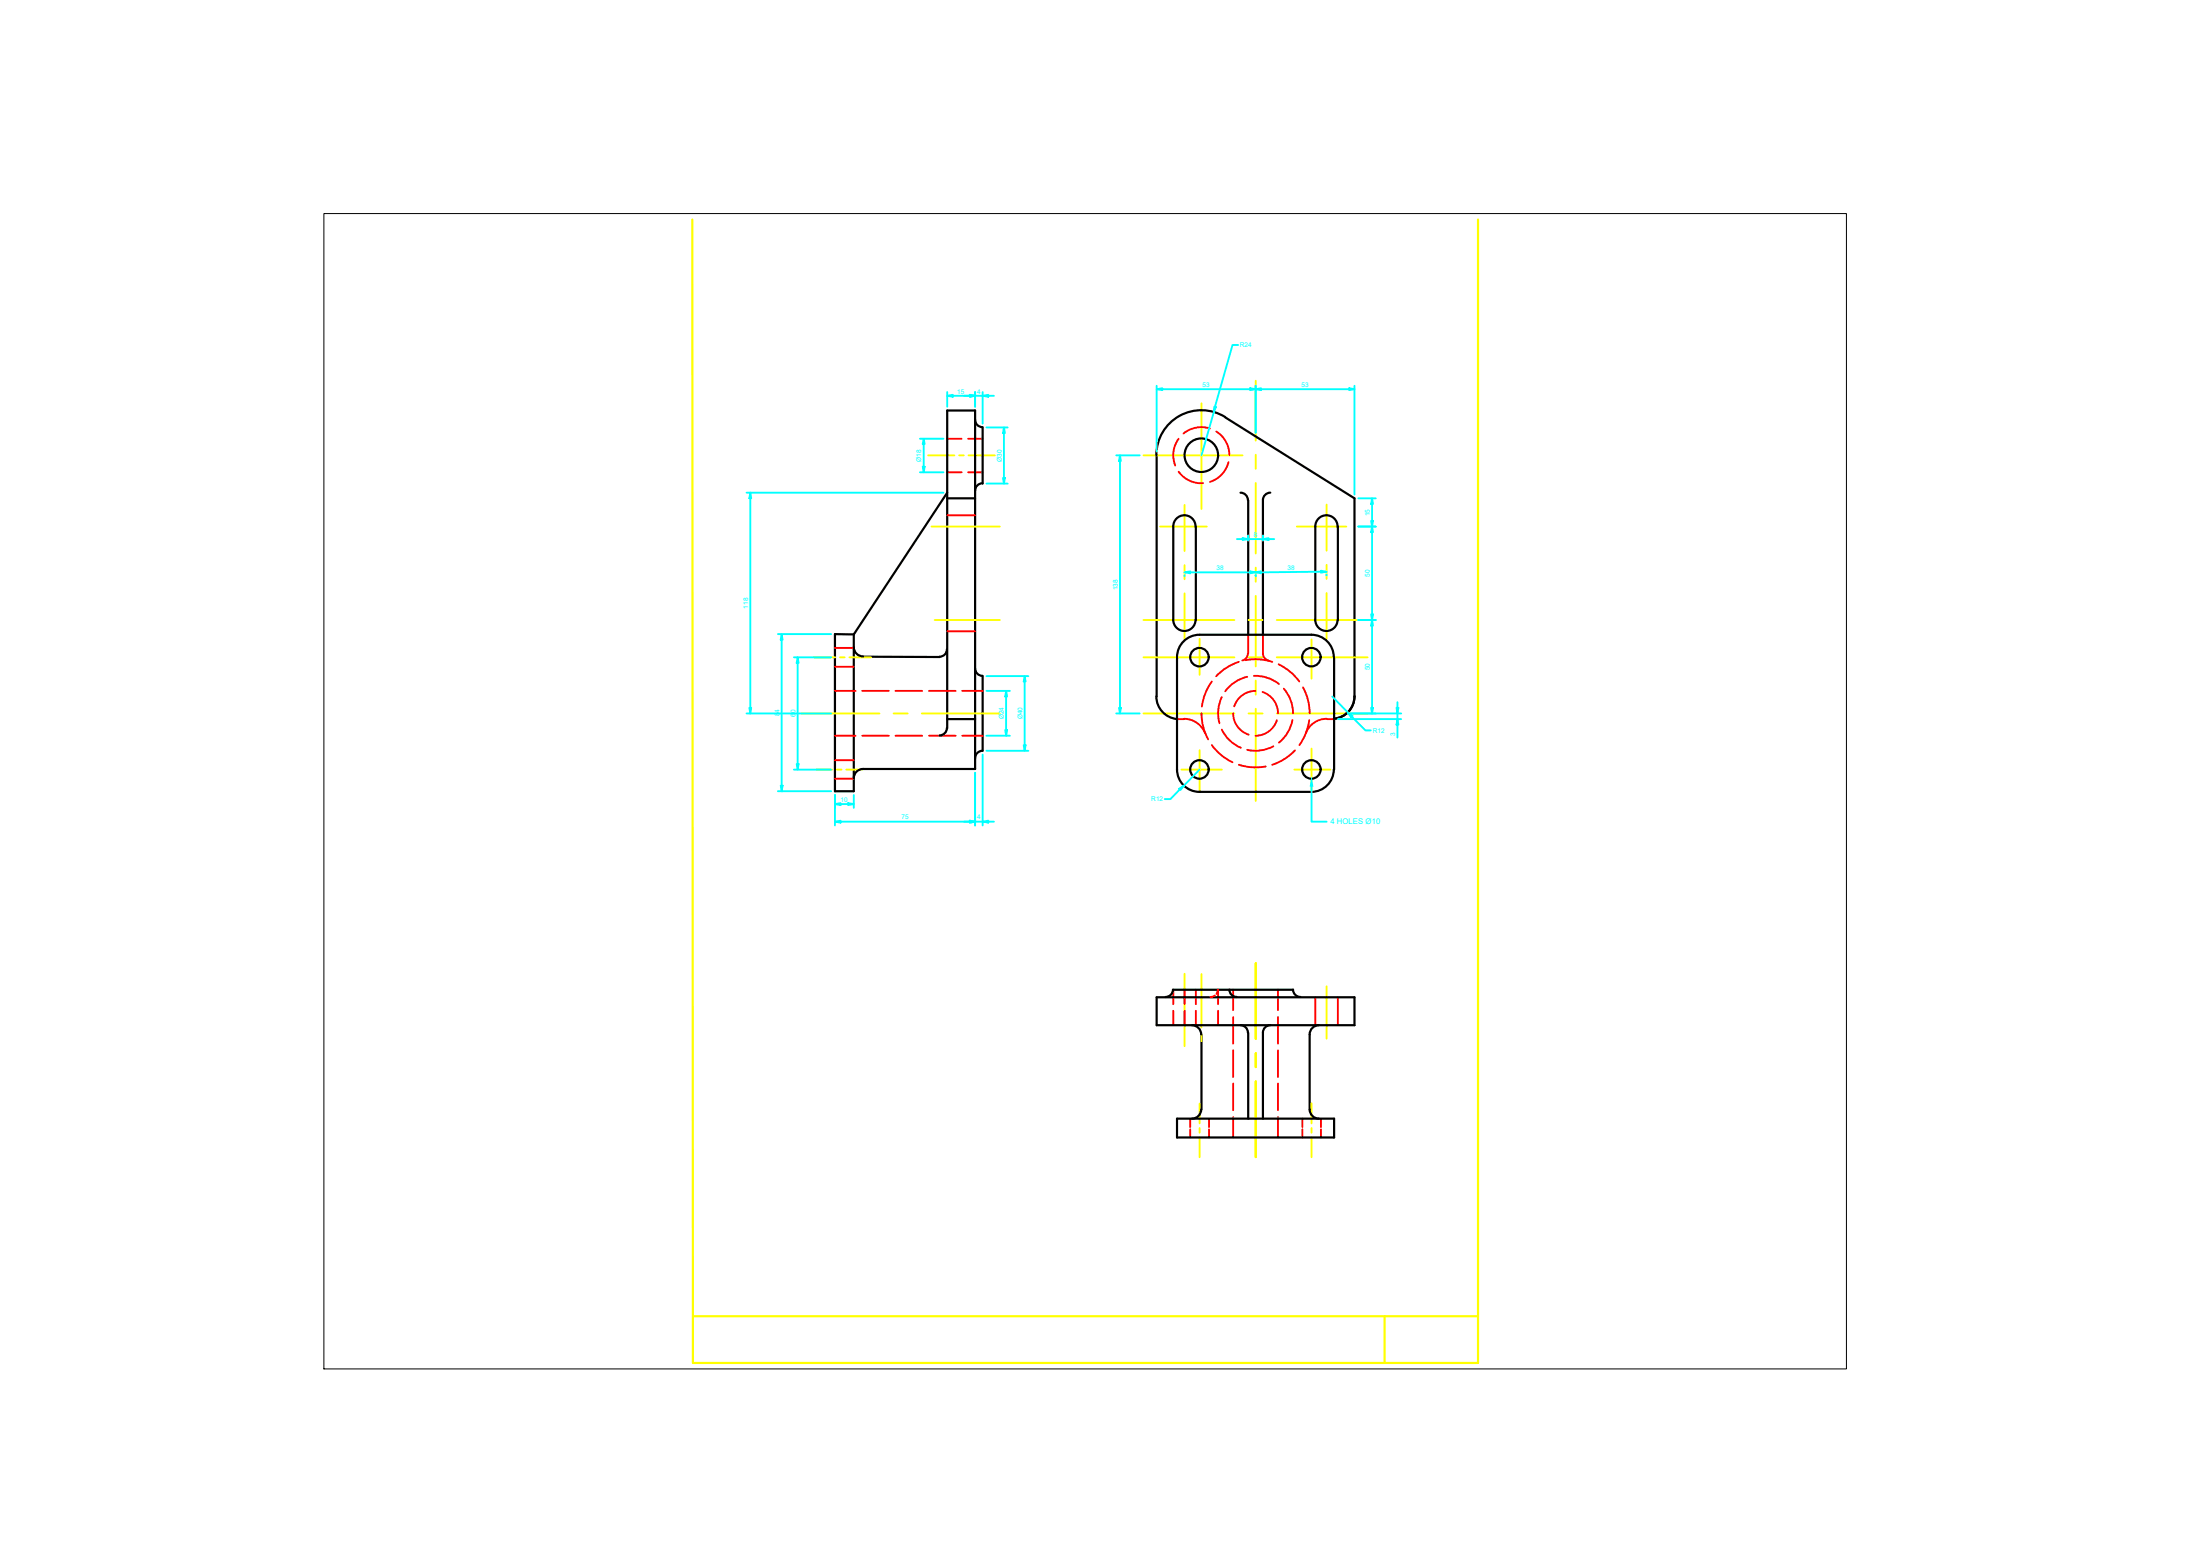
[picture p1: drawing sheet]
<svg xmlns="http://www.w3.org/2000/svg" width="297mm" height="210mm" viewBox="0 0 297 210" stroke-linecap="round" stroke-linejoin="round" font-family="sans-serif">
<!-- layer: BORDER -->
<path d="M93.5 29.6l.1 154.4h106v-154.4M93.6 177.7h106M186.9 177.7v6.3" fill="none" stroke="#ff0" stroke-width=".3"/>
<!-- layer: CL -->
<g fill="none" stroke="#ff0" stroke-width=".25">
<path d="M162.2 54.4v14.3M169.5 51.4v8.1M125.3 61.5h3.6M125.8 71.1h9.2M129.5 61.5h.6M130.8 61.5h3.5M154.4 61.5h13.4M156.6 71.1h6.3M159.9 68.2v6.2M159.9 76.3v1.9M169.5 61.4v1.9M169.5 65.2v9.5"/>
<path d="M169.5 76.6v1.9M175.1 71.1h6.7M179.1 68.1v6.2M179.1 76.2v1.9M108.2 96.3h10.5M109.9 88.7h2.9M113.4 88.7h.6M114.7 88.7h2.9M120.7 96.3h1.9M124.5 96.3h10.5M126.2 83.7h8.8M154.4 96.3h12.3"/>
<path d="M154.4 83.7h12.3M154.4 88.7h12.3M159.9 80.1v6.2M162 86.2v4.9M168.6 96.3h1.9M168.6 83.7h1.9M168.6 88.7h1.9M169.5 95.7v12.4M169.5 80.4v9.6M169.5 91.9v1.9M172.4 96.3h12.3M172.4 83.7h12.3"/>
<path d="M172.4 88.7h12.3M177.1 86.3v5.3M179.1 80.1v6.2M110.2 103.9h2.2M113 103.9h.6M114.3 103.9h2.1M159.5 103.9h5.5M162 101.3v5.6M174.8 103.9h4.8M177.1 101v5.9M159.9 131.4v9.8M162.2 131.5v7.2"/>
<path d="M162.2 139.7v.8M169.5 130v10.3M179.1 133.1v7.1M162 149v2.6M162 152.3v.6M162 153.5v2.7M169.5 142.2v1.9M169.5 146v10.2M177.1 148.9v2.7M177.1 152.3v.6M177.1 153.5v2.7"/>
</g>
<!-- layer: HL -->
<g fill="none" stroke="#f00" stroke-width=".25">
<path d="M127.9 59.2h1.9M130.7 59.2h2M159.1 59.2a3.8 3.8 0 0 0-.4 3.6M163.4 57.8a3.8 3.8 0 0 0-3.6 .7M164.2 58.2a3.8 3.8 0 0 1 1.8 3.2M127.9 63.8h1.9M127.9 69.6h3.8M130.7 63.8h2M159.1 63.7a3.8 3.8 0 0 0 3.3 1.5M165.9 62.4a3.8 3.8 0 0 1-2.5 2.7M112.7 93.3h2.8M112.7 90h2.6"/>
<path d="M112.7 87.5h2.6M112.7 99.3h2.8M116.4 93.3h3.6M116.4 99.3h3.6M120.9 93.3h3.6M120.9 99.3h3.6M125.4 93.3h3.6M125.4 99.3h3.6M127.9 85.2h3.8M129.9 93.3h2.8M129.9 99.3h2.8M158.9 97.1h1"/>
<path d="M159.9 97a3 3 0 0 1 2.8 1.9M162.2 96.3a7.3 7.3 0 0 0 .9 3.5M163.6 92a7.3 7.3 0 0 0-1.3 3.4M165 94.1a5.1 5.1 0 0 0-.4 3.5M165 98.5a5.1 5.1 0 0 0 2.5 2.4M166.5 96.3a3 3 0 0 0 2.1 2.9M167.3 89.3a7.3 7.3 0 0 0-3.1 2M168.2 89.1a7.3 7.3 0 0 1 3.6 .2M168.4 91.4a5.1 5.1 0 0 0-3 1.9M168.5 88.2a.99 .99 0 0 1-.8 1M168.5 85.7v2.5M169.3 91.2a5.1 5.1 0 0 1 3.4 1.1"/>
<path d="M169.5 93.3a3 3 0 0 0-2.9 2.1M170.5 93.4a3 3 0 0 1 2.1 2.9M170.5 88.2a.99 .99 0 0 0 .8 1M170.5 85.7v2.5M172.4 97.2a3 3 0 0 1-2.9 2.1M172.6 89.7a7.3 7.3 0 0 1 2.8 2.3M173.3 93a5.1 5.1 0 0 1 1.3 3.3M174.5 97.2a5.1 5.1 0 0 1-1.8 3M175.9 92.8a7.3 7.3 0 0 1 .9 3.5M176.8 97.2a7.3 7.3 0 0 1-1.4 3.4M179.1 97a3 3 0 0 0-2.8 1.9M179.2 97.1h.9"/>
<path d="M112.7 102.6h2.6M112.7 105.1h2.6M163.6 100.6a7.3 7.3 0 0 0 2.8 2.3M167.3 103.2a7.3 7.3 0 0 0 3.6 .3M171.9 100.7a5.1 5.1 0 0 1-3.5 .5M174.8 101.3a7.3 7.3 0 0 1-3 1.9M158.4 133.6v2M158.4 136.4v2M159.9 133.6v2M159.9 136.4v2M161.5 133.6v2M161.5 136.4v2"/>
<path d="M164 134.4l-.6 .2M164.4 133.6l-.2 .6M164.5 133.6v2M164.5 136.4v2M166.5 133.6v2.8M166.5 137.3v3.6M172.6 133.6v2.8M172.6 137.3v3.6M177.6 134.6v3.8M180.6 134.6v3.8M160.7 151v1.1M160.7 152.4v1.1"/>
<path d="M163.2 151v1.1M163.2 152.4v1.1M166.5 141.8v3.6M166.5 146.3v3.6M166.5 150.8v2.7M172.6 141.8v3.6M172.6 146.3v3.6M172.6 150.8v2.7M175.9 151v1.1M175.9 152.4v1.1M178.4 151v1.1M178.4 152.4v1.1"/>
</g>
<!-- layer: SL -->
<g fill="none" stroke="#000" stroke-width=".3">
<path d="M131.7 56.7a.99 .99 0 0 0 1 1M132.7 57.7v7.6M165.4 56.3a6.1 6.1 0 0 0-9.3 5.1M165.4 56.3l17.5 11v26.7a3 3 0 0 1-2.8 3M127.9 67.3h3.8M127.9 66.5l-12.6 19.1M132.7 65.2a.99 .99 0 0 0-1 1M156.2 61.5v32.5M158.4 71.1v12.6a1.5 1.5 0 0 0 1.5 1.5 1.5 1.5 0 0 0 1.5-1.5M158.4 71.1a1.5 1.5 0 0 1 1.5-1.5 1.5 1.5 0 0 1 1.5 1.5M161.5 71.1v12.6M167.5 66.5a.99 .99 0 0 1 1 1"/>
<path d="M168.5 67.5v18.2M171.5 66.5a.99 .99 0 0 0-1 1v18.2M177.6 71.1v12.6a1.5 1.5 0 0 0 1.5 1.5 1.5 1.5 0 0 0 1.5-1.5M177.6 71.1a1.5 1.5 0 0 1 1.5-1.5 1.5 1.5 0 0 1 1.5 1.5M180.6 71.1v12.6M112.7 85.6h2.6v21.2h-2.6zM115.3 87.4a1.25 1.25 0 0 0 1.2 1.2M116.5 88.6l10.4 .1M127.8 87.7a.99 .99 0 0 1-.9 .9M127.8 98.3a.99 .99 0 0 1-.9 1M127.9 98.3v-42.9h3.8v48.4h-15.2M127.9 97.1h3.8"/>
<path d="M131.7 90.2a.99 .99 0 0 0 1 1M132.7 91.3v10M156.1 94a3.1 3.1 0 0 0 2.8 3.1M158.9 88.7a3 3 0 0 1 3-3h15.2a3 3 0 0 1 3 3M158.9 88.7v15.2M180.1 88.7v15.2M116.5 103.8a1.25 1.25 0 0 0-1.2 1.3M132.7 101.3a.99 .99 0 0 0-1 1M158.9 103.9a3 3 0 0 0 3 3h15.2a3 3 0 0 0 3-3M156.2 134.6h26.7v3.8h-26.7zM158.4 133.6a.99 .99 0 0 1-1 1M158.4 133.6h16.2"/>
<path d="M160.9 138.4a1.25 1.25 0 0 1 1.3 1.2M162.2 139.7v10.1M166 133.6a.99 .99 0 0 0 1 1M167.5 138.4a.99 .99 0 0 1 1 1M168.5 139.4v11.6M170.5 139.4v11.6M171.5 138.4a.99 .99 0 0 0-1 1M174.6 133.6a.99 .99 0 0 0 1 1M178.1 138.4a1.25 1.25 0 0 0-1.3 1.2v10.2a1.25 1.25 0 0 0 1.3 1.2M158.9 151h21.2v2.5h-21.2zM162.2 149.8a1.25 1.25 0 0 1-1.3 1.2"/>
<circle cx="162.2" cy="61.4" r="2.27"/>
<circle cx="161.9" cy="88.7" r="1.25"/>
<circle cx="177.1" cy="88.7" r="1.25"/>
<circle cx="161.9" cy="103.9" r="1.25"/>
<circle cx="177.1" cy="103.9" r="1.25"/>
</g>
<!-- layer: DIMENSION -->
<g fill="none" stroke="#0ff" stroke-width=".25">
<path d="M124.2 59.2h3.2M124.7 59.9v3.1M127.9 52.9v2M128.7 53.4h2.2M131.7 52.9v2M131.7 53.4h1M132.7 52.9v4.3M133.2 57.7h2.9M133.4 53.4h.8M135.6 58.5v6M156.2 52.1v8.9M156.9 52.5h11.9"/>
<path d="M163.9 55.7l-1.7 5.8M167.2 46.6h-.8l-2.4 8.3M169.5 52.1v6.3M170.3 52.5h11.9M182.9 52.1v14.7M100.8 66.5h26.6M101.3 67.3v28.2M124.2 63.8h3.2M133.2 65.3h2.9M150.7 61.5h3.2M151.2 62.2v33.3M159.9 77.8h.1"/>
<path d="M160.7 77.3h8.1M167 72.8h.8M168.5 72.3v.7M168.5 72.8h2M169.5 77.8h.1M170.5 72.3v.7M171.3 72.8h.7M178.4 77.2l-8.1 .1M179.1 77.7h.1M183.4 67.3h2.4M183.4 71.1h2.4M185.3 68v2.3"/>
<path d="M185.3 71.8v11.1M100.8 96.3h11.4M105 85.6h7.2M105.5 86.4v19.6M107.2 88.7h5M107.7 89.5v13.6M133.2 93.3h3.2M133.2 99.3h3.2M133.2 91.3h5.7M135.8 94v4.6M138.3 92v8.6M150.7 96.3h3.2"/>
<path d="M179.9 94l2.1 2.2M180.6 97.1h8.6M182.4 96.3h6.8M182.5 96.7l1.9 1.9h.7M183.4 83.7h2.4M185.3 84.5v11M188.7 94.8v.7M188.7 96.3v.8M188.7 97.8v1.8M105 106.8h7.2M107.2 103.9h5M112.7 107.3v4.1"/>
<path d="M113.5 108.5h1M113.5 110.9h17.4M115.3 107.3v1.8M131.7 104.3v7.1M131.7 110.9h1M132.7 101.9v9.5M133.2 101.3h5.7M133.4 110.9h.8M159.3 106.6l-1.3 1.3h-.7M162 103.9l-2.1 2.1M177.1 106.1v4.8h2"/>
</g>
<!-- layer: 0 -->
<g fill="none" stroke="#0ff" stroke-width=".25">
<path d="M124.7 59.2l.1 .7h-.2zM127.9 53.4l.8-.1v.3zM130.9 53.3l.8 .1-.8 .2zM132.7 53.4l.7-.1v.3zM135.6 57.7l.1 .8h-.3zM156.2 52.5l.7-.1v.3zM164 54.9h.2l-.3 .8zM168.8 52.4l.7 .1-.7 .2zM169.5 52.5l.8-.1v.3zM182.2 52.4l.7 .1-.7 .2zM101.3 66.5l.1 .8h-.2zM124.6 63h.2l-.1 .8z"/>
<path d="M135.4 64.5h.3l-.1 .8zM151.2 61.5l.1 .7h-.2zM159.9 77.3l.8-.2v.3zM167.8 72.6l.7 .2-.7 .1zM168.8 77.1l.7 .2-.7 .1zM169.5 77.3l.8-.2v.3zM170.5 72.8l.8-.2v.3zM178.4 77l.7 .2-.7 .1zM185.1 70.3h.3l-.1 .8zM185.3 67.3l.1 .7h-.3zM185.3 71.1l.1 .7h-.3zM101.2 95.5h.2l-.1 .8z"/>
<path d="M105.5 85.6l.2 .8h-.3zM107.7 88.7l.1 .8h-.2zM135.7 98.6h.3l-.2 .7zM135.8 93.3l.2 .7h-.3zM138.3 91.3l.2 .7h-.3zM151.1 95.5h.2l-.1 .8zM182 96.2l.6 .4-.2 .2zM185.1 82.9h.3l-.1 .8zM185.1 95.5h.3l-.1 .8zM185.3 83.7l.1 .8h-.3zM188.6 95.5h.2l-.1 .8zM188.7 97.1l.1 .7h-.2z"/>
<path d="M105.4 106h.3l-.2 .8zM107.6 103.1h.2l-.1 .8zM112.7 108.5l.8-.1v.3zM112.7 110.9l.8-.1v.2zM114.5 108.4l.8 .1-.8 .2zM130.9 110.8l.8 .1-.8 .1zM132.7 110.9l.7-.1v.2zM138.2 100.6h.3l-.2 .7zM159.2 106.5l.7-.5-.5 .6z"/>
</g>
<!-- layer: DIMENSION -->
<path d="M177.1 105.1l.1 1h-.3z" fill="#0ff" stroke="#0ff" stroke-width=".14"/>
<!-- layer: SL -->
<path d="M43.7 28.8h205.6v156h-205.6z" fill="none" stroke="#000" stroke-width=".14"/>
<text font-size="1.1" fill="#0ff" x="179.6" y="111.3">4 HOLES Ø10</text>
<g font-size=".9" fill="#0ff">
<text x="167.4" y="46.9">R24</text>
<text x="129.2" y="53.1">15</text>
<text x="132" y="53.2">4</text>
<text x="162.3" y="52.2">53</text>
<text x="175.7" y="52.2">53</text>
<text x="124.4" y="62.3" transform="rotate(-90 124.4 62.3)">Ø18</text>
<text x="135.3" y="62.3" transform="rotate(-90 135.3 62.3)">Ø30</text>
<text x="185" y="69.7" transform="rotate(-90 185 69.7)">15</text>
<text x="164.3" y="77">38</text>
<text x="169.3" y="72.5">8</text>
<text x="173.8" y="76.9">38</text>
<text x="185" y="77.9" transform="rotate(-90 185 77.9)">50</text>
<text x="101" y="82.2" transform="rotate(-90 101 82.2)">118</text>
<text x="150.9" y="79.7" transform="rotate(-90 150.9 79.7)">138</text>
<text x="185" y="90.5" transform="rotate(-90 185 90.5)">50</text>
<text x="105.2" y="96.7" transform="rotate(-90 105.2 96.7)">84</text>
<text x="107.4" y="96.8" transform="rotate(-90 107.4 96.8)">60</text>
<text x="135.6" y="97.1" transform="rotate(-90 135.6 97.1)">Ø24</text>
<text x="138" y="97.1" transform="rotate(-90 138 97.1)">Ø40</text>
<text x="185.3" y="98.9">R12</text>
<text x="188.4" y="99.3" transform="rotate(-90 188.4 99.3)">3</text>
<text x="113.5" y="108.2">10</text>
<text x="121.7" y="110.6">75</text>
<text x="132" y="110.6">4</text>
<text x="155.4" y="108.2">R12</text>
</g>
</svg>
